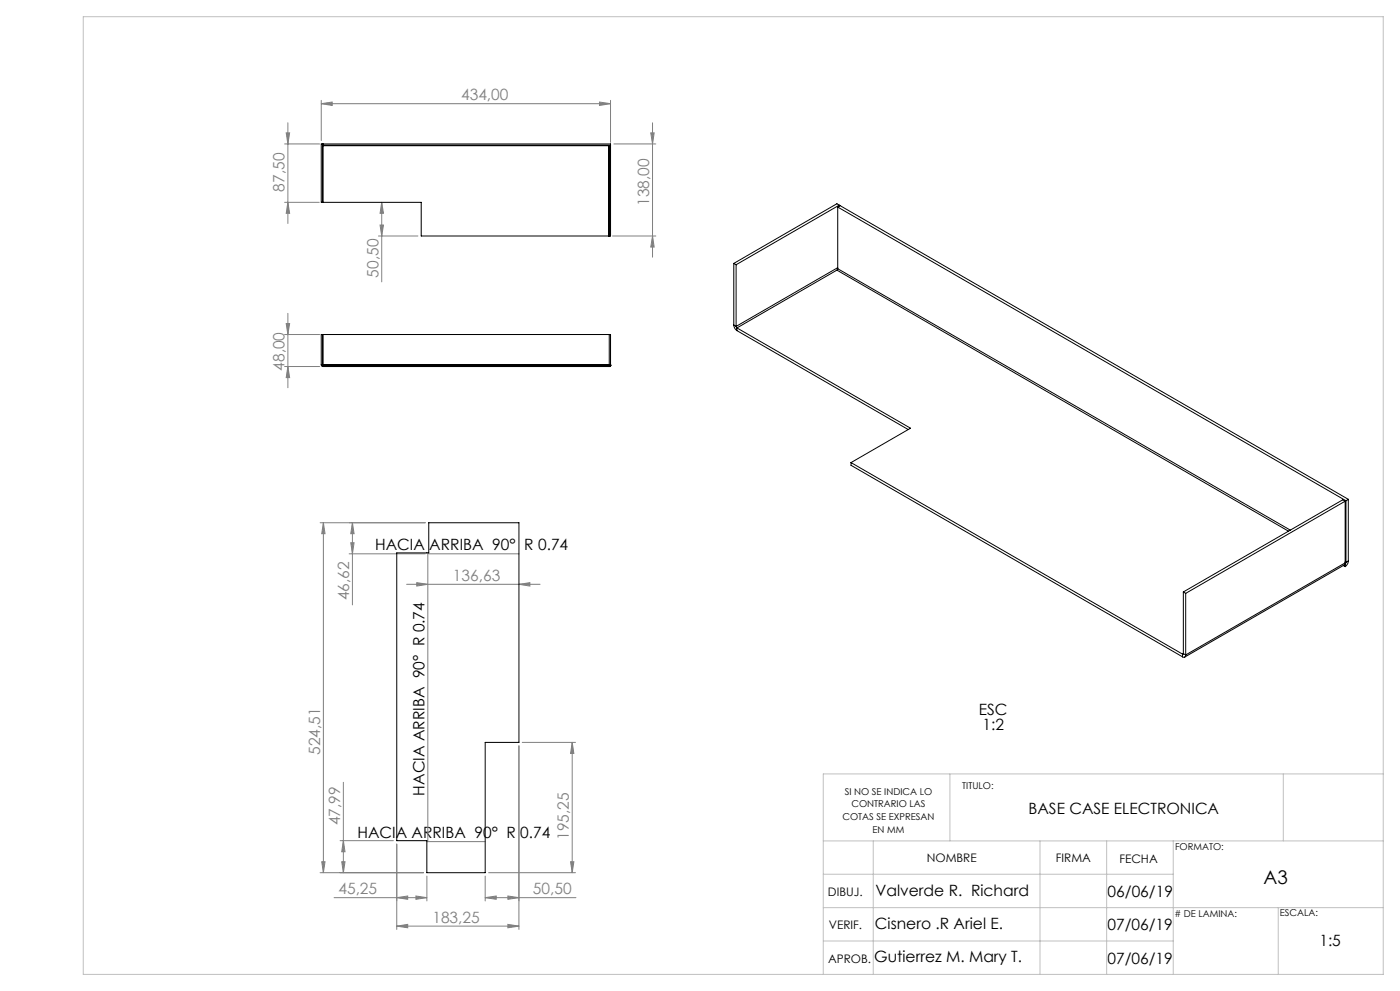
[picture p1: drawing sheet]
<svg xmlns="http://www.w3.org/2000/svg" width="420mm" height="297mm" viewBox="0 0 420 297" stroke-linecap="round" stroke-linejoin="round" font-family="sans-serif">
<g fill="none" stroke="#808080" stroke-width=".3">
<path d="M85.9 39.8h1l-.5 3.3zM86.4 36.8v30.2M96.4 31.1l3.3-.5v1zM96.4 30.1v12M96.4 31.1h86.8M179.8 30.6l3.4 .5-3.4 .5zM183.2 30.1v12.6M195.2 39.8h1.1l-.5 3.3zM195.8 36.8v40.3M85.4 43.1h10.5M184.2 43.1h12.5M85.4 60.6h10.4"/>
<path d="M86.4 60.6l.5 3.3h-1zM113.5 70.7h11.9M114 67.4h1l-.5 3.3zM114.5 60.6l.5 3.3h-1zM114.5 60.6v23.9M183.8 70.7h12.9M195.8 70.7l.5 3.3h-1.1zM85.9 97h1l-.5 3.3zM86.4 93.9v22.3M85.4 109.9h10.5M85.4 100.3h10.5M86.4 109.9l.5 3.3h-1z"/>
<path d="M96 156.7h31.6M97 156.7l.5 3.2h-1zM97 156.7v104.8M105.7 156.7l.5 3.2h-1zM105.7 156.7v24.6M104.7 166h22.9M105.2 162.7h1l-.5 3.3zM122 175.1h40M125 174.6l3.3 .5-3.3 .5zM128.3 165.7v86.3M128.6 166h27.1M155.7 175.1l3.3-.5v1z"/>
<path d="M103 234.5v27M155.7 223.5v55M156.7 222.5h15.9M171.7 222.5l.5 3.3h-1zM171.7 222.5v39M96.5 258.3h1l-.5 3.2zM102 252h16M102.5 258.3h1l-.5 3.2zM103 252l.5 3.3h-1zM119 253v25.5M128.1 252.2h17.5M171.2 258.3h1l-.5 3.2z"/>
<path d="M96 261.5h31.1M100.2 269h27.9M119 277.6l3.3-.6v1.1zM119 277.6h36.7M119 269l3.3-.5v1zM124.8 268.5l3.3 .5-3.3 .5zM128.1 262.6v7.4M145.6 269l3.3-.5v1zM145.6 269h27.2M145.6 262.6v7.4M146.6 261.5h26M152.4 277l3.3 .6-3.3 .5z"/>
<path d="M152.4 268.5l3.3 .5-3.3 .5z"/>
</g>
<g fill="none" stroke="#c0c0c0" stroke-width=".3">
<path d="M25 5h390v287h-390zM285 231.9v20.1M385 231.9v20.1M415 231.9h-168v60.1M247 252h168M262 252v40M312 252v40M332 252v40M352 252v40M247 262h105M247 272h168M383.5 272v20"/>
<path d="M247 282h105"/>
</g>
<g fill="#808080">
<path d="M124.8 268.5l3.3 .5-3.3 .5zM119 269l3.3-.5v1z"/>
<path d="M125 174.6l3.3 .5-3.3 .5zM155.7 175.1l3.3-.5v1z"/>
<path d="M145.6 269l3.3-.5v1zM152.4 268.5l3.3 .5-3.3 .5z"/>
<path d="M96.4 31.1l3.3-.5v1zM179.8 30.6l3.4 .5-3.4 .5z"/>
<path d="M105.7 156.7l.5 3.2h-1zM105.2 162.7h1l-.5 3.3z"/>
<path d="M86.4 60.6l.5 3.3h-1zM85.9 39.8h1l-.5 3.3zM86.4 109.9l.5 3.3h-1zM85.9 97h1l-.5 3.3z"/>
<path d="M97 156.7l.5 3.2h-1zM96.5 258.3h1l-.5 3.2zM171.7 222.5l.5 3.3h-1zM171.2 258.3h1l-.5 3.2zM103 252l.5 3.3h-1zM102.5 258.3h1l-.5 3.2zM195.2 39.8h1.1l-.5 3.3zM195.8 70.7l.5 3.3h-1.1zM114.5 60.6l.5 3.3h-1zM114 67.4h1l-.5 3.3z"/>
<path d="M119 277.6l3.3-.6v1.1zM152.4 277l3.3 .6-3.3 .5z"/>
</g>
<g fill="none" stroke="#000" stroke-width=".3">
<path d="M96.8 43.1h.1M96.8 43.1h-.4v17.5h.4M96.8 43.1v17.5M96.9 43.5v.2M96.9 43.7h85.7M96.9 43.1h86.3v.4M96.9 43.1v.4M96.9 43.7v16.9M96.9 43.5h86.3M182.6 43.7h.2M182.6 43.7v27M182.8 43.7h.4"/>
<path d="M182.8 43.7v27M183.2 43.5v.2M183.2 43.7v27h-.4M96.8 60.6h.1M96.9 60.6h29.5v10.1h56.2M182.6 70.7h.2M220.1 78.9v18.5M220.1 78.9l.7 .4M220.8 79.3v18.5M251.3 62.1l152.5 88M251.3 62.1v18.4M251.3 62.1l.7-.5 152.5 88"/>
<path d="M251.8 61.5l-31 17.8M251.8 61.5v.3M251.8 61.5l-.7-.4-31 17.8M220.1 97.4l.3 1 .7 .7M220.1 97.4l.7 .4M220.8 97.8l.3 .5M221.1 98.3l52.1 30-17.9 10.3M221.1 98.3v.8M221.1 99.1l51.4 29.6M251.1 81l-30 17.3M251.1 81l135.5 78.2M251.3 80.5l-.2 .5"/>
<path d="M251.3 80.5l135.8 78.4M251.3 80.2l-30.5 17.6M96.4 109.3l.1 .4 .4 .2M96.4 109.3v-9h.4v9M96.4 109.3h.4M96.8 109.3l.1 .2M96.9 109.3v.2M96.9 109.3v-9h86.3v9M96.9 109.5v.4M96.9 109.3h86.3M96.9 109.5h85.7M126.4 109.5v.4"/>
<path d="M182.8 100.3l-.2 9.2M183.2 109.3l-.5 .6-.1-.4M183.2 109.5h.1M183.2 109.3v.2M183.2 109.5v.4h-86.3M255.3 138.6l99.5 57.4M255.3 138.6v.8l99.5 57.4M403.5 150.2l-.7-.4-47.8 27.6M403.5 150.2l-47.8 27.6M403.5 150.2v18.5M403.8 150.1v18.5M404.5 149.6l-.7 .5"/>
<path d="M404.5 149.6v18.5M119 165.7h9.6v-9h27.1v65.8h-10.1v39h-17.5v-9.5h-9.1zM355 177.4l.7 .4M355 177.4v18.5M355.7 177.8v18.5M403 169.5l.5 .3M403.5 169l-.2 .3-47.9 27.6M403.5 169h.1M403.5 168.7v.3M403.5 169v.8M403.5 168.7l-47.8 27.6M403.5 168.4l.3 .2"/>
<path d="M403.8 168.6l-.3 .4M404.5 168.1l-.1 .7-.9 1M404.5 168.1l-.7 .5M354.8 196v.8M355 195.9l-.2 .1M355 195.9l.7 .4M355.7 196.3a.58 .58 0 0 1-.3 .6 .58 .58 0 0 1-.6-.1"/>
</g>
<text font-size="5.6" x="379" y="264.9">A3</text>
<g font-size="4.7" fill="#808080">
<text x="138.3" y="30.1">434,00</text>
<text x="85.4" y="57.4" transform="rotate(-90 85.4 57.4)">87,50</text>
<text x="194.8" y="61.7" transform="rotate(-90 194.8 61.7)">138,00</text>
<text x="113.5" y="83.2" transform="rotate(-90 113.5 83.2)">50,50</text>
<text x="85.4" y="111.1" transform="rotate(-90 85.4 111.1)">48,00</text>
<text x="104.7" y="180" transform="rotate(-90 104.7 180)">46,62</text>
<text x="135.9" y="174.1">136,63</text>
<text x="96" y="226.3" transform="rotate(-90 96 226.3)">524,51</text>
<text x="102" y="247.3" transform="rotate(-90 102 247.3)">47,99</text>
<text x="170.7" y="251.8" transform="rotate(-90 170.7 251.8)">195,25</text>
<text x="101.5" y="268">45,25</text>
<text x="159.9" y="268">50,50</text>
<text x="129.7" y="276.5">183,25</text>
</g>
<g font-size="4.7">
<text x="112.5" y="165">HACIA ARRIBA 90° R 0.74</text>
<text x="293.7" y="214.3">ESC</text>
<text x="294.7" y="218.8">1:2</text>
<text x="127.4" y="238.4" transform="rotate(-90 127.4 238.4)">HACIA ARRIBA 90° R 0.74</text>
<text x="308.6" y="244">BASE CASE ELECTRONICA</text>
<text x="107.2" y="251.2">HACIA ARRIBA 90° R 0.74</text>
<text x="262.7" y="268.4">Valverde R. Richard</text>
<text x="332.3" y="268.8">06/06/19</text>
<text x="262.5" y="278.4">Cisnero .R Ariel E.</text>
<text x="332.3" y="278.8">07/06/19</text>
<text x="395.8" y="283.7">1:5</text>
<text x="262.3" y="288.3">Gutierrez M. Mary T.</text>
<text x="332.3" y="288.8">07/06/19</text>
</g>
<g font-size="3.5">
<text x="278" y="258.4">NOMBRE</text>
<text x="316.8" y="258.3">FIRMA</text>
<text x="335.8" y="258.5">FECHA</text>
<text x="248.4" y="268.4">DIBUJ.</text>
<text x="248.7" y="278.4">VERIF.</text>
<text x="248.4" y="288.5">APROB.</text>
</g>
<g font-size="2.8">
<text x="253.4" y="238.1">SI NO SE INDICA LO</text>
<text x="288.7" y="236.5">TITULO:</text>
<text x="252.7" y="245.8">COTAS SE EXPRESAN</text>
<text x="255.4" y="241.9">CONTRARIO LAS</text>
<text x="261.8" y="249.6">EN MM</text>
<text x="352.5" y="254.8">FORMATO:</text>
<text x="352.3" y="274.7"># DE LAMINA:</text>
<text x="383.9" y="274.6">ESCALA:</text>
</g>
</svg>
